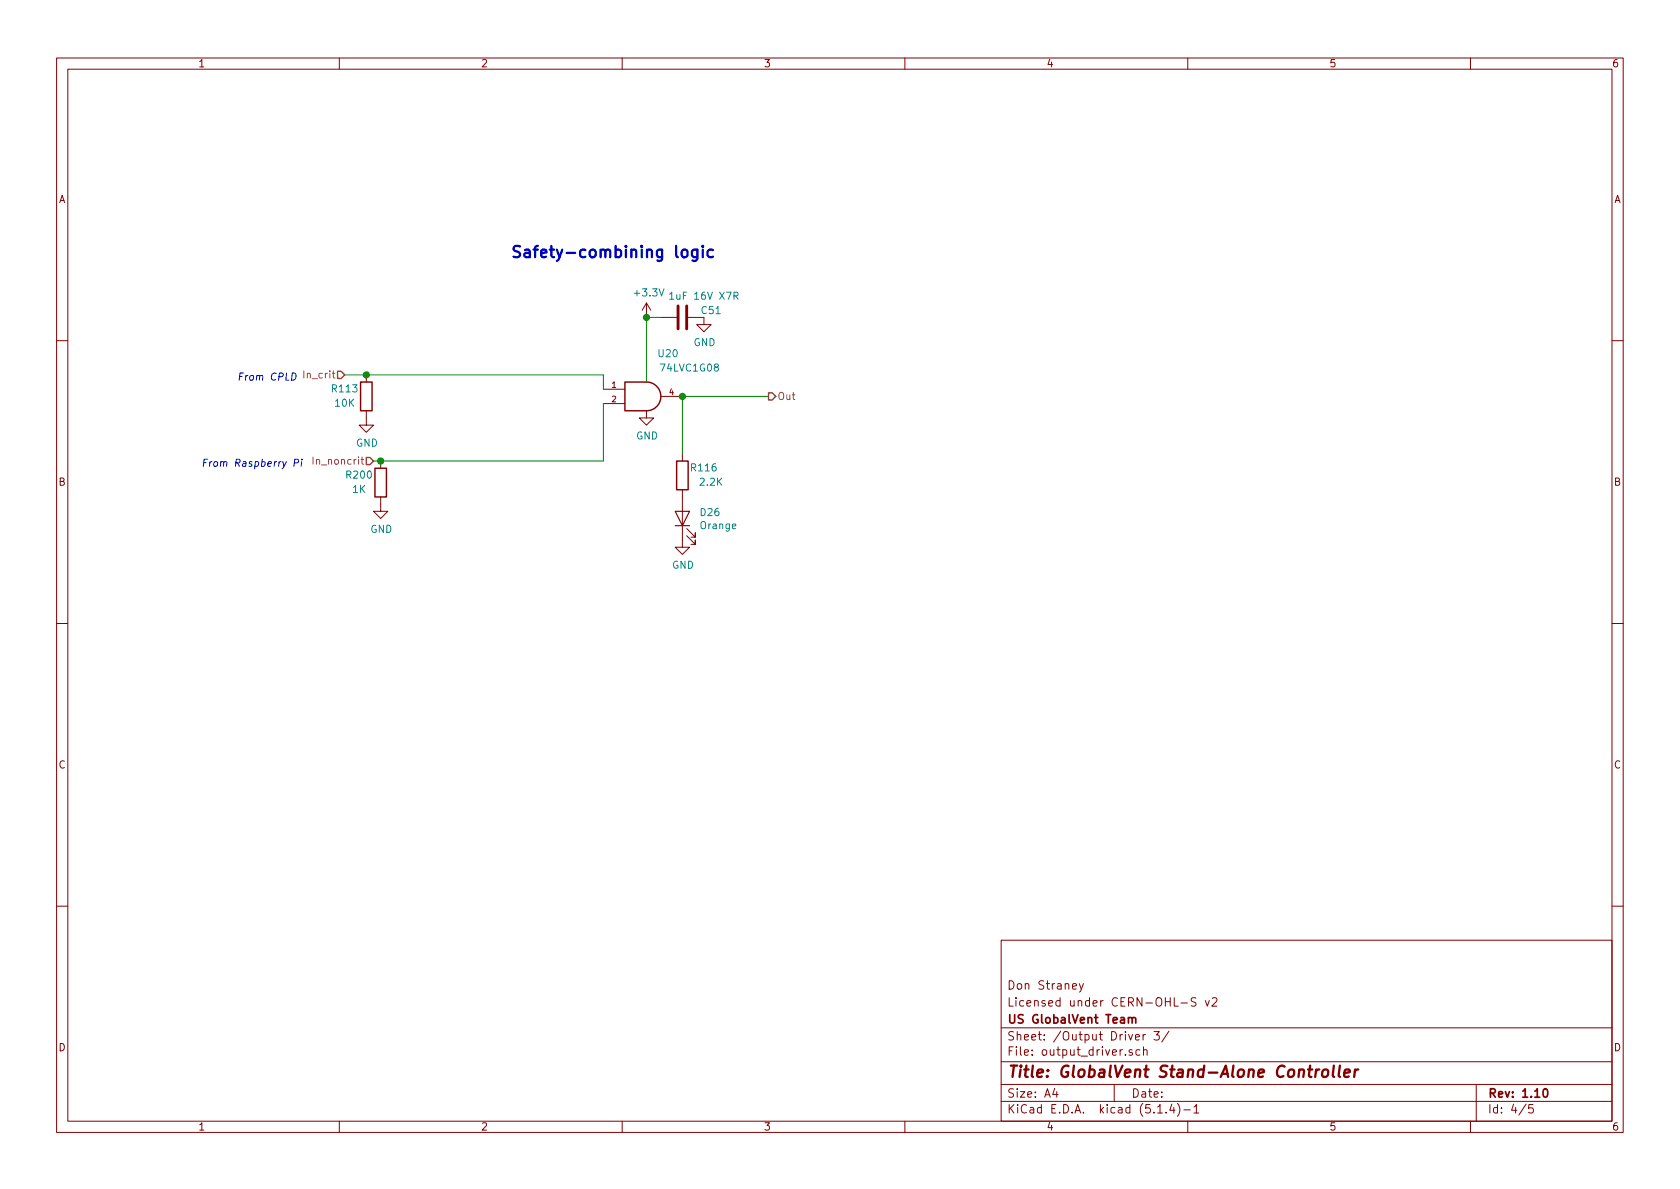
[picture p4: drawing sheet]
<svg xmlns="http://www.w3.org/2000/svg" width="297mm" height="210mm" viewBox="0 0 297 210" stroke-linecap="round" stroke-linejoin="round" font-family="sans-serif">
<g fill="none" stroke="#840000" stroke-width=".18">
<path d="M10 10.3h277v189.9h-277zM12 12.2h273v186.1h-273zM60 10.3v1.9M110 10.3v1.9M160 10.3v1.9M210 10.3v1.9M260 10.3v1.9M114.3 53.6l-.8 1.3M114.3 53.6v2.5M114.3 53.6l.8 1.3M116.8 56.1h2.8M121.7 56.1h2.8v1.3h1.2l-1.2 1.3-1.3-1.3h1.3"/>
<path d="M10 60.2h2M64.8 72.6v2.6h1.2l-1.2 1.2-1.3-1.2h1.3M64.8 66.3v1.3M106.7 68.8h3.8M106.7 71.4h3.8M114.3 72.6v1.3h1.3l-1.3 1.3-1.3-1.3h1.3M116.8 70.1h3.8M285 60.2h2M67.3 87.9v2.5h1.3l-1.3 1.3-1.3-1.3h1.3M67.3 81.5v1.3M120.6 86.6v10.2h1.3l-1.3 1.2-1.2-1.2h1.2M120.6 80.3v1.2"/>
<path d="M121.4 94.7l1.5 1.6v-.8v.8h-.7M121.4 93.5l1.5 1.5v-.8v.8h-.7M10 110.3h2M285 110.3h2M10 160.2h2M177 166.3h108v32h-108zM189.6 174.4l.7-.1v-.3l-.5-.1-.2 .2 .1 .7h.6M190.8 173.9l.4 1M191.6 173.9l-.5 1.4-.3 .1M208.8 177.4h1.2M211.5 176.5l-.6-.1-.3 .3 .1 .3 .7 .4v.4l-.2 .1-.6-.1M213.1 176.9l.4 1 .3-1"/>
<path d="M214.3 176.6l.2-.2h.4l.2 .2 .1 .3-.1 .2-.9 .8h1M285 160.2h2M60 198.3v1.9M110 198.3v1.9M160 198.3v1.9M177 194.8h108M177 191.8h108M177 187.8h108M177 181.8h108M186.5 192.5l-.4 1h1M186.8 193v1M197 191.8v3"/>
<path d="M200.2 185.7l-.4-.1-.2 .2 .1 .2 .5 .2v.3h-.6M200.8 183.4l.7-.1-.1-.3-.4-.1-.2 .2v.7h.6M201.5 185.7l-.4-.1-.3 .3 .2 .6h.5M202.1 182.9v1M202.2 185.7l.2-.1 .4 .1v.9M202.2 185.1v1.5M202.5 182.9l-.4 .3M204 182.4h1l-.5 .6 .4 .1v.7l-.2 .1-.7-.1M204.7 196.8h.8M206.2 196.7v.1M206.7 182.3l-1.3 2M207.2 195.2l-.4 1.1h.9"/>
<path d="M207.5 195.8v1M208.2 195.1a1.71 1.71 0 0 1 0 2.3M209.3 196.3h1.2M210 198.3v1.9M211.1 195.8l.4-.5v1.5M211.1 196.8h.9M260 198.3v1.9M261 191.8v6.5M269.8 195.2l-1.2 2M271 195.3h-.7v.7l.2-.1 .5 .1 .1 .2-.1 .5-.2 .1-.5-.1"/>
</g>
<path d="M199.5 179.9v1M199.5 180.1l.1-.1a.37 .37 0 0 1 .6 .1v.8M200.2 180.1v-.1a.37 .37 0 0 1 .6 .1v.8M272.9 192.7l.4-.2a.94 .94 0 0 1 0 1.5l-.4-.3-.1-.6z" fill="none" stroke="#840000" stroke-width=".3"/>
<path d="M233.3 189.1a.54 .54 0 0 0-.6 .4M234 189.2a.51 .51 0 0 1 .8 .3v.6a.56 .56 0 0 1-.5 .4 .56 .56 0 0 1-.6-.4l.1-.6zM235.8 188.4l-.2 1.8 .3 .2M236.9 188.4l-.2 1.8 .2 .2M237.7 189.8l1-.2-.1-.4h-.8l-.2 1 .3 .2 .6-.1M239.6 189.1l-.2 1.3M240.2 189.1a.54 .54 0 0 0-.7 .4" fill="none" stroke="#840000" stroke-width=".41"/>
<path d="M63.8 67.6h2v5h-2zM110.5 67.6h3.8a2.54 2.54 0 0 1 2.5 2.5 2.54 2.54 0 0 1-2.5 2.5h-3.8zM66.3 82.8h2v5.1h-2zM119.6 81.5h2.1v5.1h-2.1z" fill="none" stroke="#840000" stroke-width=".25"/>
<path d="M119.4 90.4h2.5l-1.3 2.6zM119.4 93h2.5" fill="none" stroke="#840000" stroke-width=".2"/>
<path d="M119.9 54.1v4.1M121.4 54.1v4.1" fill="none" stroke="#840000" stroke-width=".51"/>
<path d="M118.4 52l.4-.3v1.2M118.4 52.9h.7M129.8 52.3h.6l.1-.2-.1-.3-.1-.1h-.5v1.2M130.1 52.3l.4 .6" fill="none" stroke="#008484" stroke-width=".18"/>
<path d="M116.8 56.1h-2.5v11.5M61 66.3h45.7v2.5M106.7 71.4v10.1h-40.7M135.9 70.1h-15.3v10.2" fill="none" stroke="#008400" stroke-width=".18"/>
<path d="M59.7 65.7h.6l.7 .6-.7 .6h-.6zM135.9 69.5h.6l.7 .6-.7 .6h-.6zM64.8 80.9h.6l.6 .6-.6 .7h-.6z" fill="none" stroke="#848400" stroke-width=".25"/>
<path d="M55.3 80.8v1.3M63.8 81.2h.5M64 80.8v1.1l.3 .2" fill="none" stroke="#848400" stroke-width=".18"/>
<path d="M51.7 66a.65 .65 0 0 1 .7 .7 .65 .65 0 0 1-.9 .5zM52 81.9l.7-.1 .1-.5-.2-.1h-.5l-.1 1.3M53.3 81.6l-.1 .9M53.4 81.2v.1" fill="none" stroke="#0000c2" stroke-width=".18"/>
<path d="M123.3 44.1v1.7a.56 .56 0 0 1-.9 .2M123.3 44.2l-.6-.1-.4 .4v.6l.2 .3 .2 .1 .6-.1M124.3 43.5l-.1 .1 .1 .1v-.2v.2M124.3 44.1v1.4M126.1 44.2l-.6-.1-.4 .4v.6l.2 .3 .2 .1 .6-.1" fill="none" stroke="#0000c2" stroke-width=".41"/>
<g fill="#008400" stroke="#008400" stroke-width=".25">
<circle cx="120.7" cy="70.1" r=".51"/>
<circle cx="114.3" cy="56.1" r=".51"/>
<circle cx="64.8" cy="66.3" r=".51"/>
<circle cx="67.3" cy="81.5" r=".51"/>
</g>
<text font-size="2.8" fill="#0000c2" x="90.2" y="45.6">Safety-combining logic</text>
<text font-size="2.8" fill="#840000" x="178" y="190.5">Title: GlobalVent Stand-Alone Controller</text>
<g font-size="2.1" fill="#840000">
<text x="178" y="178">Licensed under CERN-OHL-S v2</text>
<text x="178" y="175">Don Straney</text>
<text x="178" y="184">Sheet: /Output Driver 3/</text>
<text x="178" y="181">US GlobalVent Team</text>
<text x="178" y="186.7">File: output_driver.sch</text>
<text x="178" y="196.9">KiCad E.D.A. kicad (5.1.4)-1</text>
<text x="178" y="194.1">Size: A4</text>
<text x="200" y="194.1">Date:</text>
<text x="263" y="194.1">Rev: 1.10</text>
<text x="263" y="196.9">Id: 4/5</text>
</g>
<g font-size="1.8" fill="#840000">
<text x="35" y="11.9">1</text>
<text x="85" y="11.9">2</text>
<text x="135" y="11.9">3</text>
<text x="185" y="11.9">4</text>
<text x="235" y="11.9">5</text>
<text x="285" y="11.9">6</text>
<text x="10.4" y="35.9">A</text>
<text x="285.4" y="35.9">A</text>
<text x="10.4" y="85.9">B</text>
<text x="285.4" y="85.9">B</text>
<text x="10.4" y="135.9">C</text>
<text x="285.4" y="135.9">C</text>
<text x="10.4" y="185.9">D</text>
<text x="285.4" y="185.9">D</text>
<text x="35" y="199.9">1</text>
<text x="85" y="199.9">2</text>
<text x="135" y="199.9">3</text>
<text x="185" y="199.9">4</text>
<text x="235" y="199.9">5</text>
<text x="285" y="199.9">6</text>
</g>
<g font-size="1.8" fill="#008484">
<text x="112.3" y="52.4">+3.3V</text>
<text x="119.1" y="53">1uF 16V X7R</text>
<text x="124.1" y="55.5">C51</text>
<text x="116.5" y="63.2">U20</text>
<text x="117" y="65.7">74LVC1G08</text>
<text x="122.6" y="61.2">GND</text>
<text x="58.8" y="69.4">R113</text>
<text x="59.3" y="71.9">10K</text>
<text x="112.5" y="77.7">GND</text>
<text x="62.9" y="79">GND</text>
<text x="122.3" y="83.4">R116</text>
<text x="61.4" y="84.6">R200</text>
<text x="62.4" y="87.2">1K</text>
<text x="123.9" y="85.9">2.2K</text>
<text x="65.5" y="94.2">GND</text>
<text x="123.9" y="91.3">D26</text>
<text x="123.9" y="93.6">Orange</text>
<text x="118.8" y="100.6">GND</text>
</g>
<g font-size="1.8" fill="#0000c2">
<text x="41.9" y="67.3">From CPLD</text>
<text x="35.6" y="82.5">From Raspberry Pi</text>
</g>
<g font-size="1.8" fill="#848400">
<text x="54.1" y="66.9">In_crit</text>
<text x="137.4" y="70.7">Out</text>
<text x="56" y="82.2">In_noncrit</text>
</g>
<g font-size="1.4" fill="#840000">
<text x="108.2" y="68.6">1</text>
<text x="108.2" y="71.1">2</text>
<text x="118.4" y="69.8">4</text>
</g>
</svg>
